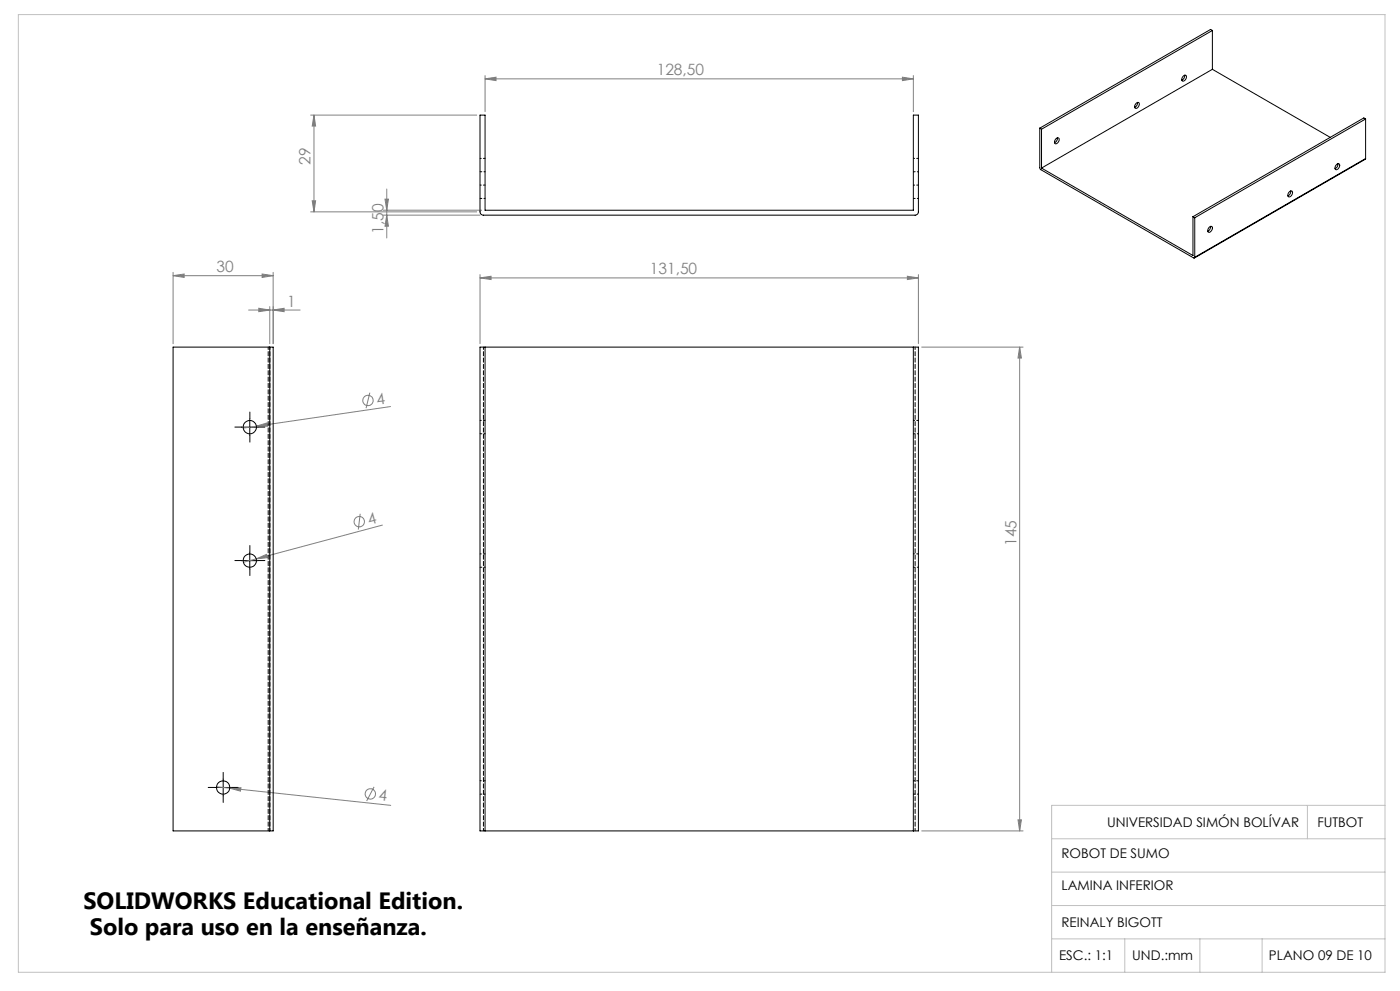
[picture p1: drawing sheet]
<svg xmlns="http://www.w3.org/2000/svg" width="420mm" height="297mm" viewBox="0 0 420 297" stroke-linecap="round" stroke-linejoin="round" font-family="sans-serif">
<g fill="none" stroke="#808080" stroke-width=".3">
<path d="M93.2 34.5h49.8M94.2 34.5v29M94.2 34.5l.5 3.3h-1zM145.5 23.6l3.3-.5v1.1zM145.5 22.6v10.9M145.5 23.6h128.5M270.7 23.1l3.3 .5-3.3 .6zM274 22.6v10.9M115.5 59.7h1l-.5 3.3zM116 56.7v14.6M93.2 63.5h49.8M93.7 60.2h1l-.5 3.3z"/>
<path d="M115 63h29.5M115 64.5h29M116 64.5l.5 3.3h-1zM51.9 82.6l3.3-.5v1zM51.9 81.6v21.4M51.9 82.6h30.1M74.6 92.9h15.4M77.6 92.4l3.3 .5-3.3 .5zM78.6 82.1l3.4 .5-3.4 .5zM80.9 91.9v11.1M82 81.6v21.4M82 92.9l3.2-.5v1z"/>
<path d="M144 83.3l3.3-.5v1zM144 82.3v20.7M144 83.3h131.5M272.2 82.8l3.3 .5-3.3 .5zM275.5 82.3v20.7M110.9 117.7l-1.1 4.6M276.5 104h30.4M305.9 104l.5 3.3h-1zM305.9 104v145M76.9 127.7l3.2-1 .2 1zM76.9 127.7l-3.9 .6M117.2 121.8l-40.3 5.9"/>
<path d="M108.1 154l-.6 4.7M114.7 157.4l-41.7 11.1M76.9 167.5l3-1.3 .3 .9zM64.9 235.8l4 .4M68.9 236.2l3.4-.1-.2 1zM68.9 236.2l48.3 5.2M112.2 235.8l-2.2 4.3M276.5 249h30.4M305.4 245.7h1l-.5 3.3z"/>
<circle cx="110.4" cy="120" r="1.56"/>
<circle cx="107.8" cy="156.4" r="1.56"/>
<circle cx="111.1" cy="237.9" r="1.55"/>
</g>
<path d="M72.5 128h-2M75 125.5v-2M75 130.5v2M77.5 128h2M72.5 168h-2M75 165.5v-2M75 170.5v2M77.5 168h2M64.5 236h-2M67 233.5v-2M67 238.5v2M69.5 236h2" fill="none" stroke="#000" stroke-width=".3" stroke-dasharray="15.2 1.3 1.3 1.3"/>
<path d="M72.4 128h5M74.9 125.5v5M72.4 168h5M74.9 165.5v5M64.5 236h4.9M67 233.5v5" fill="none" stroke="#000" stroke-width=".3"/>
<path d="M5.5 4.4h410v287h-410zM315.5 251.4h100M392.2 241.4v10M415.5 241.4h-100v50M315.5 271.4h100M315.5 261.4h100M315.5 281.4h100M337.4 281.4v10M360 281.4v10M378.6 281.4v10" fill="none" stroke="#c0c0c0" stroke-width=".3"/>
<g fill="#808080">
<path d="M76.9 127.7l3.2-1 .2 1z"/>
<path d="M76.9 167.5l3-1.3 .3 .9z"/>
<path d="M68.9 236.2l3.4-.1-.2 1z"/>
<path d="M272.2 82.8l3.3 .5-3.3 .5zM144 83.3l3.3-.5v1zM78.6 82.1l3.4 .5-3.4 .5zM51.9 82.6l3.3-.5v1z"/>
<path d="M77.6 92.4l3.3 .5-3.3 .5zM82 92.9l3.2-.5v1z"/>
<path d="M270.7 23.1l3.3 .5-3.3 .6zM145.5 23.6l3.3-.5v1.1z"/>
<path d="M305.4 245.7h1l-.5 3.3zM305.9 104l.5 3.3h-1z"/>
<path d="M115.5 59.7h1l-.5 3.3zM116 64.5l.5 3.3h-1z"/>
<path d="M94.2 34.5l.5 3.3h-1zM93.7 60.2h1l-.5 3.3z"/>
</g>
<g fill="none" stroke="#000" stroke-width=".3">
<path d="M363.7 9.1l-51.2 29.6M363.7 9.1l-.5-.3-51.3 29.6M363.7 9.1v11.7M144 34.5h1.5v28.5h128.5v-28.5h1.5v29a.96 .96 0 0 1-1 1h-129.5a1.02 1.02 0 0 1-1-1zM311.9 38.4v11.9l.3 .5 45.9 26.5 .3-.2M311.9 38.4l.6 .3M312.5 38.7v11.7M340.7 31.1a.58 .58 0 0 1 .9-.4 .58 .58 0 0 1 .1 .9 .76 .76 0 0 1-.5 .8 .76 .76 0 0 1-.8-.2zM341.2 30.7a1.42 1.42 0 0 1-.8 1.5M355 22.8a.55 .55 0 0 1 .9-.1 .55 .55 0 0 1-.1 .8 .76 .76 0 0 1-.4 .7 .76 .76 0 0 1-.9-.2l.1-.6zM355.4 22.5a1.42 1.42 0 0 1-.9 1.5M363.7 20.8l-51.2 29.6"/>
<path d="M363.7 20.8l35.4 20.4M409.7 35.7l-51.3 29.6M409.7 35.7v11.8M409.7 35.7l-.5-.4-51.3 29.6M312.5 50.4l45.4 26.2v-11.7M316.7 41.7a.59 .59 0 0 1 .8-.4 .59 .59 0 0 1 .2 1 .79 .79 0 0 1-.5 .7 .79 .79 0 0 1-.8-.2zM317.2 41.3a1.56 1.56 0 0 1-.8 1.5M386.9 57.4a.55 .55 0 0 1 .8-.1 .55 .55 0 0 1 0 .9 .76 .76 0 0 1-.5 .7 .76 .76 0 0 1-.8-.2v-.6zM387.2 57.2a1.42 1.42 0 0 1-.8 1.5M401 49.3a.55 .55 0 0 1 .8-.1 .55 .55 0 0 1 0 .8 .76 .76 0 0 1-.5 .7 .76 .76 0 0 1-.8-.2l.1-.6zM401.4 49.1a1.42 1.42 0 0 1-.9 1.4M409.7 47.5l-51.4 29.8"/>
<path d="M409.7 47.5l-51.3 29.6M357.9 64.9l.5 .4M358.4 65.3v11.8M362.7 68.2a.59 .59 0 0 1 .8-.3 .59 .59 0 0 1 .1 .9 .77 .77 0 0 1-.4 .7 .77 .77 0 0 1-.9-.1zM363.2 67.8a1.56 1.56 0 0 1-.9 1.5M80.9 104h1.1v145h-1.1M80.9 104h-29v145h29M80.9 104v145M144 104h131.5v145h-131.5zM145.5 104v145M274 104v145"/>
<circle cx="74.9" cy="128" r="2"/>
<circle cx="74.9" cy="168" r="2"/>
<circle cx="66.9" cy="236" r="2.01"/>
</g>
<path d="M80.5 249v-145M81 249v-145M145 249v-145M274.5 249v-145" fill="none" stroke="#000" stroke-width=".3" stroke-dasharray="1.3 .6" stroke-dashoffset=".5"/>
<g fill="none" stroke="#000" stroke-width=".3" stroke-dasharray="1.3 .6" stroke-dashoffset=".8">
<path d="M144 51.5h1.5M144 59.5h1.5M145.5 47.5h-1.5M145.5 55.5h-1.5M274 51.5h1.5M274 59.5h1.5M275.5 47.5h-1.5M275.5 55.5h-1.5M144 130h1.5M145.5 126h-1.5M274 130h1.5M275.5 126h-1.5"/>
<path d="M144 170h1.5M145.5 166h-1.5M274 170h1.5M275.5 166h-1.5M144 238h1.5M145.5 234h-1.5M274 238h1.5M275.5 234h-1.5"/>
</g>
<g font-size="7.1">
<text x="25" y="272.4">SOLIDWORKS Educational Edition.</text>
<text x="26.9" y="280.1">Solo para uso en la enseñanza.</text>
</g>
<g font-size="4.7" fill="#808080">
<text x="197" y="22.6">128,50</text>
<text x="93.2" y="49.4" transform="rotate(-90 93.2 49.4)">29</text>
<text x="115" y="70" transform="rotate(-90 115 70)">1,50</text>
<text x="65" y="81.6">30</text>
<text x="195" y="82.3">131,50</text>
<text x="86.2" y="91.9">1</text>
<text x="113.2" y="121.3" transform="rotate(-8 113.2 121.3)">4</text>
<text x="110.7" y="157.3" transform="rotate(-15 110.7 157.3)">4</text>
<text x="304.9" y="163.6" transform="rotate(-90 304.9 163.6)">145</text>
<text x="113.5" y="239.9" transform="rotate(6 113.5 239.9)">4</text>
</g>
<g font-size="4">
<text x="332.1" y="247.9">UNIVERSIDAD SIMÓN BOLÍVAR</text>
<text x="395.2" y="247.9">FUTBOT</text>
<text x="318.5" y="257.3">ROBOT DE SUMO</text>
<text x="318.5" y="266.7">LAMINA INFERIOR</text>
<text x="318.5" y="277.9">REINALY BIGOTT</text>
<text x="317.7" y="287.8">ESC.: 1:1</text>
<text x="339.7" y="287.8">UND.:mm</text>
<text x="380.7" y="287.8">PLANO 09 DE 10</text>
</g>
</svg>
